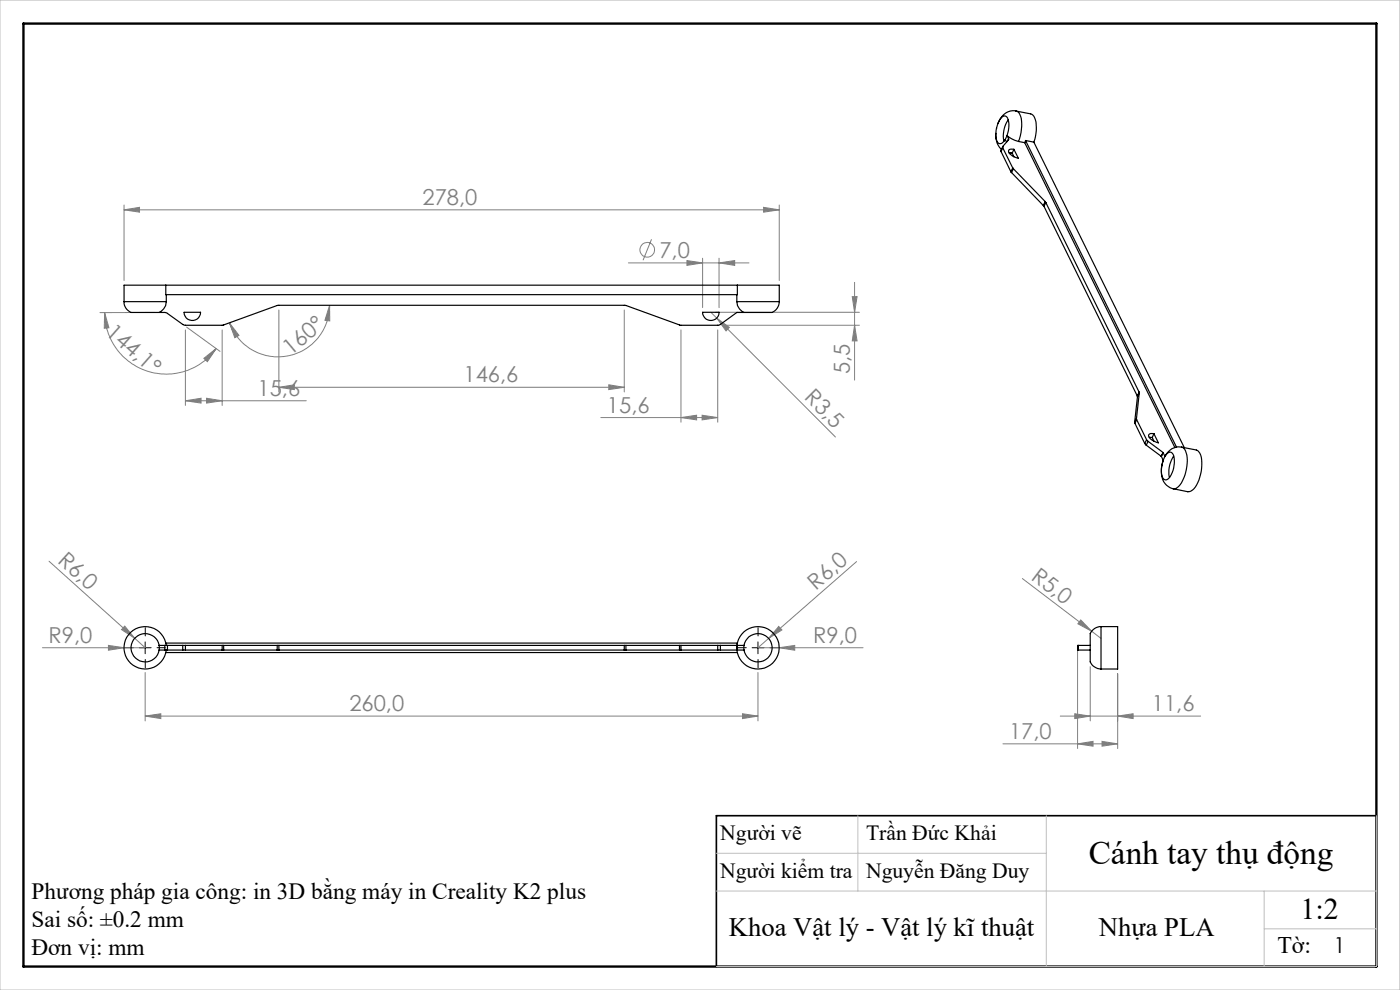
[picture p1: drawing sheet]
<svg xmlns="http://www.w3.org/2000/svg" width="297mm" height="210mm" viewBox="0 0 297 210" stroke-linecap="round" stroke-linejoin="round" font-family="sans-serif">
<g fill="none" stroke="#808080" stroke-width=".21">
<path d="M26.3 44.5l3.3-.5v1zM26.3 43.5v16M26.3 44.5h139M133.3 55.8h25.6M138.2 50.8l-1.8 4.4M145.7 55.3l3.3 .5-3.3 .5zM149 54.8v10.5M152.5 55.8l3.4-.5v1zM152.5 54.8v10.5M162 44l3.3 .5-3.3 .5zM165.3 43.5v16M181.3 59.9v20.7"/>
<path d="M22.2 66.3l.9 3.2-1 .1zM22.2 66.3a13.1 13.1 0 0 0 9.1 12.4 13.1 13.1 0 0 0 14.6-4.8M32.8 66.3h-11.6M39.3 70v16M39.6 69.4l7.1 5.1M43.3 76l2.6-2.1-1.9 2.8zM47.1 70v16M48.7 68.5l2 2.6-.9 .5zM59.2 65.7v17.4M69.9 64.8l.1 3.3-1.1-.2zM69.9 64.8a11 11 0 0 1-9 10.7 11 11 0 0 1-12.2-7M132.4 65.7v17.4"/>
<path d="M144.5 70v19.6M150.8 66.2l1.2 1.3M151.8 66.2h30.5M152 67.5l2.7 2-.7 .7zM152 67.5l25.2 25.2M152.3 70v19.6M153.2 69h29.1M180.8 62.9h1l-.5 3.3zM181.3 69l.5 3.3h-1zM39.3 85l3.4-.5v1zM39.3 85h25.7M43.8 84.5l3.3 .5-3.3 .5z"/>
<path d="M59.2 82.2l3.2-.6v1zM59.2 82.2h73.2M127.5 88.6h24.8M129.2 81.6l3.2 .6-3.2 .4zM144.5 88.6l3.3-.5v1zM148.9 88.1l3.4 .5-3.4 .5zM10.4 119.1l18.2 16.3M181.7 119.1l-20.9 18.3h22.3M23 136.9l3.3 .5-3.3 .5zM26.5 132.8l2.1 2.6-2.8-1.8zM28.6 135.4l2.2 2h-21.8M165.2 132.9l.7 .7-2.8 1.8z"/>
<path d="M165.3 137.4l3.3-.5v1zM216.9 122.7l14.7 11.2M228.6 137.9v20.9M229.3 131.5l2.3 2.4-2.9-1.6zM231.6 133.9l2 1.5M30.8 151.9l3.3-.5v1zM30.8 142.7v10.2M30.8 151.9h130M157.5 151.4l3.3 .5-3.3 .5zM160.8 142.7v10.2M212.8 157.8h24.3M224.9 151.9h29.8"/>
<path d="M228 151.4l3.3 .5-3.3 .5zM228.6 157.8l3.3-.5v1zM231.3 141.4v11.5M233.8 157.3l3.3 .5-3.3 .5zM237.1 151.9l3.3-.5v1zM237.1 142.9v15.9"/>
<circle cx="137.3" cy="53" r="1.56"/>
</g>
<path d="M28.3 137.4h-1.7M30.8 134.9v-1.8M30.8 139.9v1.7M33.3 137.4h1.8M158.3 137.4h-1.7M160.8 134.9v-1.8M160.8 139.9v1.7M163.3 137.4h1.8" fill="none" stroke="#000" stroke-width=".21" stroke-dasharray="15.2 1.3 1.3 1.3"/>
<path d="M29.6 137.4h2.5M30.8 136.2v2.5M159.6 137.4h2.5M160.8 136.2v2.5" fill="none" stroke="#000" stroke-width=".21"/>
<path d="M292 173h-140v32" fill="none" stroke="#000" stroke-width=".35"/>
<path d="M5 5h287v200h-287z" fill="none" stroke="#000" stroke-width=".5"/>
<path d="M0 0h297v210h-297zM182 173v16M222 173v32M292 173v32h-140M152 189h140M152 181h70M268.2 189v16M268.2 197h23.8" fill="none" stroke="#c0c0c0" stroke-width=".21"/>
<g fill="#808080">
<path d="M26.5 132.8l2.1 2.6-2.8-1.8z"/>
<path d="M229.3 131.5l2.3 2.4-2.9-1.6z"/>
<path d="M23 136.9l3.3 .5-3.3 .5z"/>
<path d="M165.2 132.9l.7 .7-2.8 1.8z"/>
<path d="M152 67.5l2.7 2-.7 .7z"/>
<path d="M165.3 137.4l3.3-.5v1z"/>
<path d="M157.5 151.4l3.3 .5-3.3 .5zM30.8 151.9l3.3-.5v1zM43.8 84.5l3.3 .5-3.3 .5zM39.3 85l3.4-.5v1zM148.9 88.1l3.4 .5-3.4 .5zM144.5 88.6l3.3-.5v1zM152.5 55.8l3.4-.5v1zM145.7 55.3l3.3 .5-3.3 .5z"/>
<path d="M26.3 44.5l3.3-.5v1zM162 44l3.3 .5-3.3 .5z"/>
<path d="M233.8 157.3l3.3 .5-3.3 .5zM228.6 157.8l3.3-.5v1zM237.1 151.9l3.3-.5v1zM228 151.4l3.3 .5-3.3 .5zM129.2 81.6l3.2 .6-3.2 .4zM59.2 82.2l3.2-.6v1z"/>
<path d="M48.7 68.5l2 2.6-.9 .5zM69.9 64.8l.1 3.3-1.1-.2z"/>
<path d="M180.8 62.9h1l-.5 3.3zM181.3 69l.5 3.3h-1z"/>
<path d="M22.2 66.3l.9 3.2-1 .1zM43.3 76l2.6-2.1-1.9 2.8z"/>
</g>
<g fill="none" stroke="#000" stroke-width=".25">
<path d="M211.3 28.3a3.9 3.9 0 0 0 1.1 3.4M211.4 27.2v.1M212.4 32.2l2.1 4.2M212.7 31.1l-.4 .8 .1 .3M212.7 31.4l2.1 4.2M212.7 31.4l-.3 .8M213.3 29.6l.2 .6M213.6 28.7a5.5 5.5 0 0 0 2.5 1.3M213.6 28.7a4.8 4.8 0 0 0 0-3.9 .93 .93 0 0 0-1.4 .5 5.4 5.4 0 0 0-.6 4.9 .81 .81 0 0 0 1.4-.3l.3-.3M213.6 28.7l-.3 .9M213.6 28.7l.4 .7M213.9 25.4a6 6 0 0 0-.9 4.6"/>
<path d="M214 29.4v.2l-1.3 1.5v.3M214 29.4l-.3 .6M214 31.8l.4-.2 .7 .1 .9 1.9a2.44 2.44 0 0 1-2-1.6zM214.1 32.4l.6 .1M214.2 32.4l.6 .2M214.5 36.4l.1 .2M214.6 36.6l6.7 7M214.7 32.5l.4 .8M214.8 35.6l.2 .2M214.8 35.6l-.3 .8M215 35.8l6.7 6.9M215 35.8l-.4 .8"/>
<path d="M215.1 31.7l-.4 .8M215.5 23.6a3.4 3.4 0 0 0-3.8 2.6M215.5 23.6l3.2 .6a2.7 2.7 0 0 1 1.2 2.8l-.2 1.9-.4 1.3M215.5 23.6a2.41 2.41 0 0 1 1.2 2.6l-.1 1.9-.5 1.9M216.1 30l1.3 .3M217.4 30.3l31.8 64.6M217.6 29.8l-.2 .5M217.6 29.8l32 65.1M217.6 29.8l1.7 .4M219.3 30.2l31.9 64.8M221.3 43.6l.2 .2M221.5 43.8l19.8 40.2"/>
<path d="M221.7 42.7l.2 .3M221.7 42.7l-.4 .9M221.9 43l19.8 40.2M221.9 43l-.4 .8M26.3 64a2.26 2.26 0 0 0 2.9 2.3h4.6M26.3 64h9M33.8 66.3l1.7 .1 3.7 2.6h8.1l11.6-4.2h73.8l11.6 4.2h8.3l3.7-2.7h1.5M35.2 60.5h-8.9v3.5M35.2 60.5v2h121.2v-2M35.2 60.5h121.2M35.3 64a2.58 2.58 0 0 1-1.5 2.3M35.3 62.5v1.5"/>
<path d="M39.1 66.2h3.4a1.75 1.75 0 0 1-1.7 1.8 1.75 1.75 0 0 1-1.7-1.8zM149 66.2h3.5a1.75 1.75 0 0 1-1.7 1.8 1.75 1.75 0 0 1-1.8-1.8zM156.3 64a2.58 2.58 0 0 0 1.5 2.3M156.3 64h9M156.3 62.5v1.5M156.4 60.5h8.9v3.5M165.3 64a2.26 2.26 0 0 1-2.8 2.3h-4.7M240.7 89.6l.1 .2M240.8 89.8l2.1 4.3M241.1 88.8v.2M241.1 88.8l-.4 .8M241.1 89l2.1 4.3"/>
<path d="M241.1 89l-.3 .8M241.3 84v.2M241.3 84.2l-.6 5.4M241.7 83.2v.2M241.7 83.2l-.4 .8M241.7 83.4l-.6 5.4M241.7 83.4l-.4 .8M242.9 94.1l.3 .3M243.2 94.4l3.1 2.4M243.2 93.3l.4 .3M243.2 93.3l-.3 .8M243.6 93.6l3.1 2.4"/>
<path d="M243.6 93.6l-.4 .8M243.7 92.2l.4-.2h.7l.9 1.9a2.44 2.44 0 0 1-2-1.6zM243.8 92.8h.6M244.4 92.8l.4 .8M244.8 92l-.4 .8M246.3 96.8h.1M246.4 96.8l.4 .8M246.7 96h.1M246.7 96l.5 .8M246.7 96l-.3 .8M246.7 96l-.4 .8M246.8 97.6a5.6 5.6 0 0 0 .4 5l1 .9 .7 .2"/>
<path d="M247.2 96.8l.2-.3a.85 .85 0 0 1 1-.6 .85 .85 0 0 1 .6 .9 5.1 5.1 0 0 1-1.5 5 1.01 1.01 0 0 1-1.1-1.2v-1.4l.4-1.6M247.2 96.8l-.4 .8M249 96.7a5.9 5.9 0 0 0-.9 4.6M250.7 94.9a3.2 3.2 0 0 0-3.5 1.9M250.7 94.9l3.1 .6a2.44 2.44 0 0 1 1.2 2.5 8.4 8.4 0 0 1-2 6l-1 .3-3.1-.6M250.7 94.9a2.64 2.64 0 0 1 1.2 2.8 7.9 7.9 0 0 1-2.2 5.8l-.8 .2M33.8 136.9a3 3 0 0 0-4.6-2 3 3 0 0 0 0 5 3 3 0 0 0 4.6-2M33.8 136.9v1M33.8 137.9h1.2M33.8 136.9h1.2M35 137.9h.5M35 136.9h.5"/>
<path d="M35 136.9v1M35.2 136.4h121.2M35.2 138.4h121.2M35.3 136.9a4.5 4.5 0 0 0-6.9-3.3 4.5 4.5 0 0 0 0 7.6 4.5 4.5 0 0 0 6.9-3.3M35.5 137.9h3.3M35.5 136.9h3.3M35.5 136.9v1M38.8 137.9h.5M38.8 136.9h.5M38.8 136.9v1M39.3 136.9v1M39.3 137.9h7.8"/>
<path d="M39.3 136.9h7.8M47.1 137.9h.3M47.1 136.9h.3M47.1 136.9v1M47.4 137.9h11.4M47.4 136.9h11.4M47.4 136.9v1M58.8 137.9h.4M58.8 136.9h.4M58.8 136.9v1M59.2 137.9h73.2M59.2 136.9h73.2"/>
<path d="M59.2 136.9v1M132.4 137.9h.4M132.4 136.9h.4M132.4 136.9v1M132.8 137.9h11.3M132.8 136.9h11.3M132.8 136.9v1M144.1 137.9h.4M144.1 136.9h.4M144.1 136.9v1M144.5 137.9h7.8M144.5 136.9h7.8"/>
<path d="M144.5 136.9v1M152.3 137.9h.5M152.3 136.9h.5M152.3 136.9v1M152.8 137.9h3.5M152.8 136.9h3.5M152.8 136.9v1M156.3 136.9a4.5 4.5 0 0 1 6.9-3.3 4.5 4.5 0 0 1 0 7.6 4.5 4.5 0 0 1-6.9-3.3M156.3 137.9h.1M156.3 136.9h.1M156.3 136.9v1M156.4 137.9h1.4"/>
<path d="M156.4 136.9h1.4M156.4 136.9v1M157.8 136.9v1M157.8 136.9a3 3 0 0 1 4.6-2 3 3 0 0 1 0 5 3 3 0 0 1-4.6-2M228.8 136.9h-.2v1h.2M228.8 137.9h2.5M228.8 136.9h2.5M228.8 136.9v1M233.6 132.9a2.22 2.22 0 0 0-2.3 2.7v3.1a2.64 2.64 0 0 0 .6 2.6l1 .5 .7 .1M233.6 132.9h3.5v9h-3.5M233.6 132.9v9"/>
</g>
<text font-size="7.1" x="231" y="183.2">Cánh tay thụ động</text>
<text font-size="6.3" x="275.9" y="194.9">1:2</text>
<g font-size="5.6">
<text x="154.6" y="198.6">Khoa Vật lý - Vật lý kĩ thuật</text>
<text x="233.1" y="198.6">Nhựa PLA</text>
</g>
<text font-size="5" x="271" y="202.2">Tờ:</text>
<g font-size="4.9">
<text x="6.7" y="190.7">Phương pháp gia công: in 3D bằng máy in Creality K2 plus</text>
<text x="6.7" y="196.6">Sai số: ±0.2 mm</text>
<text x="6.7" y="202.6">Đơn vị: mm</text>
</g>
<g font-size="4.7" fill="#808080">
<text x="89.6" y="43.5">278,0</text>
<text x="139.9" y="54.7">7,0</text>
<text x="22.3" y="70.9" transform="rotate(41 22.3 70.9)">144,1°</text>
<text x="61.7" y="75.4" transform="rotate(-40 61.7 75.4)">160°</text>
<text x="54.6" y="84">15,6</text>
<text x="98.3" y="81.1">146,6</text>
<text x="180.3" y="79.3" transform="rotate(-90 180.3 79.3)">5,5</text>
<text x="128.8" y="87.5">15,6</text>
<text x="170.5" y="84.5" transform="rotate(45 170.5 84.5)">R3,5</text>
<text x="12" y="119.2" transform="rotate(42 12 119.2)">R6,0</text>
<text x="173.1" y="125.3" transform="rotate(-41 173.1 125.3)">R6,0</text>
<text x="218.5" y="122.7" transform="rotate(37 218.5 122.7)">R5,0</text>
<text x="10.3" y="136.4">R9,0</text>
<text x="172.5" y="136.4">R9,0</text>
<text x="74.1" y="150.9">260,0</text>
<text x="244.4" y="150.9">11,6</text>
<text x="214.1" y="156.8">17,0</text>
</g>
<text font-size="4.7" x="282.9" y="202.2">1</text>
<g font-size="4.6">
<text x="152.8" y="178.2">Người vẽ</text>
<text x="183.7" y="178.2">Trần Đức Khải</text>
<text x="152.8" y="186.3">Người kiểm tra</text>
<text x="183.7" y="186.3">Nguyễn Đăng Duy</text>
</g>
</svg>
